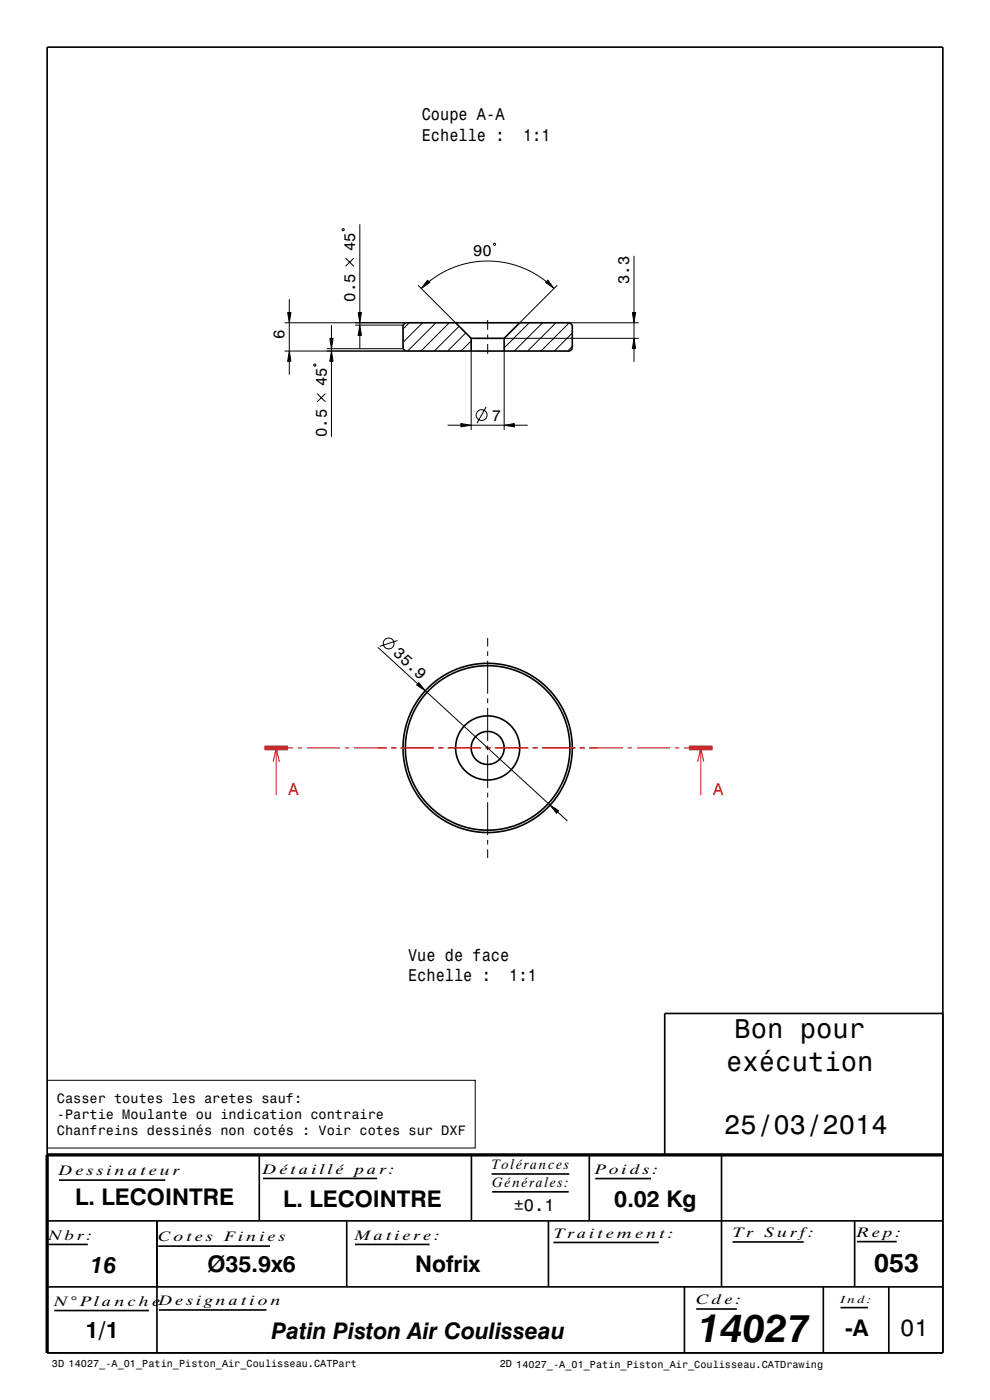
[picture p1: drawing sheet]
<svg xmlns="http://www.w3.org/2000/svg" width="210mm" height="297mm" viewBox="0 0 210 297" stroke-linecap="round" stroke-linejoin="round" font-family="sans-serif">
<g fill="none" stroke="#000" stroke-width=".21">
<path d="M72.6 48.6l.3-.1 .1 .3-.3 .2zM73.3 54.7l1.7 1.8M75 54.7l-1.7 1.8M76.3 47.6v18.7M90.7 59.4l.5 .5-1.8 1.3zM91 59.8l2.8-1.9 3.2-1.5 3.2-.7 3.2-.3 3.2 .2 3.4 .9 3.2 1.4 2.7 1.9M104.8 51.6l.3 .2-.1 .3-.3-.2zM116.2 59.4l1.3 1.8-1.8-1.3zM134.5 54.3v12M60.4 74.5h25.6M60.4 68.5h25.6M61 66.3h.7l-.3 2.2z"/>
<path d="M61.4 74.5l.3 2.1h-.7zM61.4 63.5v2.8M61.4 68.5v6M61.4 76.6v2.9M66.5 77.4l.4-.2 .1 .3-.3 .2zM69.3 74h16.2M70 71.8h.7l-.4 2.2zM70.3 74.5l.4 2.1h-.7zM70.3 69v2.8M70.3 74v.5M70.3 76.6v16.1M75.3 69h10.2"/>
<path d="M76 66.3h.7l-.4 2.2zM76.3 69l.4 2.1h-.7zM76.3 68.5v.5M76.3 71.1v2.9M86.8 68.5l-1.3 1.3M88.7 60.5l7.9 8M89.6 68.5l-4.1 4.1M92.5 68.5l-6 6M95.3 68.5l-6 6M97.4 69.2l-5.3 5.3M98.8 70.6l-3.8 3.9M99.9 72.3l-2.1 2.2"/>
<path d="M99.9 74.5v16.7M103.4 67.9v2.1M103.4 71v1M103.4 73v2.1M106.9 74.5v16.7M106.9 71.8h28.6M112.3 68.5l-5.4 5.3M115.1 68.5l-6 6M117.9 68.5l-6 6M118.2 60.5l-8 8M120.8 68.5l-6 6M120.9 68.5h14.6"/>
<path d="M121.4 73.5l-1 1M121.4 70.7l-3.8 3.8M134.1 66.3h.7l-.3 2.2zM134.5 71.8l.3 2.1h-.7zM134.5 68.5v3.3M134.5 73.9v2.9M67.3 83.5l1.7 1.7M69 83.5l-1.7 1.7M94.9 90.2h2.9M97.8 89.9l2.1 .3-2.1 .4zM99.9 90.2h7M103.1 86.3l-1.9 3.5"/>
<path d="M106.9 90.2l2.2-.3v.7zM109.1 90.2h2.8M80.1 137.3l8.5 7.8M84.3 135.9l-3.8 1.2M103.4 135.3v1.9M103.4 138.2v1M80.1 158.7h1.8M82.9 158.7h1M84.9 158.7h7M88.8 144.8l1.4 1.7-1.8-1.2zM90.2 146.5l26.5 24.3M92.9 158.7h1"/>
<path d="M94.9 158.7h7M102.9 158.7h1M103.4 140.2v7M103.4 148.2v1M103.4 150.2v7M103.4 158.2v1M104.9 158.7h7M112.9 158.7h1M114.9 158.7h7M122.9 158.7h1M124.9 158.7h1.9M103.4 160.2v7"/>
<path d="M103.4 168.2v1M103.4 170.2v7M103.4 178.2v1M116.7 170.8l1.8 1.2-.5 .5zM118.3 172.3l2.1 1.9M103.4 180.2v1.8M10.1 229.2h90.7v14.3h-90.7z"/>
<circle cx="102.2" cy="88.1" r="1.15"/>
<circle cx="82.4" cy="136.5" r="1.15"/>
</g>
<g fill="none" stroke="#000" stroke-width=".35">
<path d="M10 10h190v277h-190zM85.5 69l.5-.5h34.9l.5 .5v5l-.5 .5h-34.9l-.5-.5zM96.6 68.5l3.3 3.3M99.9 71.8h7M99.9 71.8v2.7M106.9 71.8v2.7M110.2 68.5l-3.3 3.3M200 215h-59v30M10 259h190M12.5 250.4h22.5M33.3 259v28M55 245v13.9"/>
<path d="M55.8 250h24.2M73.6 259.1v13.9M100 245v13.9M104.3 249.1h16.5M104.4 252.8h16.2M116.3 259.1v13.9M125 244.9v14M126.3 250h11.8M153 245v28M181.3 259v14M10 273h190M10.3 264h8.3"/>
<path d="M11.5 278h20.1M33.6 264.4h23.7M33.7 277.9h22.8M75.3 264h15.8M117.4 263.6h22.3M145.2 273v14M147.7 277.7h8.6M155.4 263.5h15.1M174.6 273v14M178.3 277.4h5.8M181.8 263.4h8.4M188.5 273v14"/>
<circle cx="103.4" cy="158.7" r="3.5"/>
<circle cx="103.4" cy="158.7" r="17.4"/>
<circle cx="103.4" cy="158.7" r="6.8"/>
<circle cx="103.4" cy="158.7" r="17.9"/>
</g>
<path d="M200 245h-190v42" fill="none" stroke="#000" stroke-width=".7" stroke-linecap="butt"/>
<path d="M56.1 158.7h5M146.1 158.7h5" fill="none" stroke="#f00" stroke-width="1" stroke-linecap="butt"/>
<g fill="none" stroke="#f00" stroke-width=".21">
<path d="M58.6 158.7v10M61.1 158.7h1M63.1 158.7h1M65.1 158.7h7M73.1 158.7h1M75.1 158.7h7M83.1 158.7h1M85.1 158.7h7M93.1 158.7h1M95.1 158.7h7M103.1 158.7h1M105.1 158.7h7"/>
<path d="M113.1 158.7h1M115.1 158.7h7M123.1 158.7h1M125.1 158.7h7M133.1 158.7h1M135.1 158.7h7M143.1 158.7h1M145.1 158.7h1M148.6 158.7v10M57.9 161.6l.7-2.9 .6 2.9M148 161.6l.6-2.9 .7 2.9"/>
</g>
<g fill="#000">
<path d="M90.7 59.4l.5 .5-1.8 1.3z" fill-rule="evenodd"/>
<path d="M116.2 59.4l1.3 1.8-1.8-1.3z" fill-rule="evenodd"/>
<path d="M61 66.3h.7l-.3 2.2z" fill-rule="evenodd"/>
<path d="M61.4 74.5l.3 2.1h-.7z" fill-rule="evenodd"/>
<path d="M70 71.8h.7l-.4 2.2z" fill-rule="evenodd"/>
<path d="M70.3 74.5l.4 2.1h-.7z" fill-rule="evenodd"/>
<path d="M76 66.3h.7l-.4 2.2z" fill-rule="evenodd"/>
<path d="M76.3 69l.4 2.1h-.7z" fill-rule="evenodd"/>
<path d="M134.1 66.3h.7l-.3 2.2z" fill-rule="evenodd"/>
<path d="M134.5 71.8l.3 2.1h-.7z" fill-rule="evenodd"/>
<path d="M97.8 89.9l2.1 .3-2.1 .4z" fill-rule="evenodd"/>
<path d="M106.9 90.2l2.2-.3v.7z" fill-rule="evenodd"/>
<path d="M88.8 144.8l1.4 1.7-1.8-1.2z" fill-rule="evenodd"/>
<path d="M116.7 170.8l1.8 1.2-.5 .5z" fill-rule="evenodd"/>
</g>
<text font-size="8.3" x="148.1" y="284.7">14027</text>
<g font-size="5.8">
<text x="155.8" y="220.2">Bon pour</text>
<text x="154.1" y="227.1">exécution</text>
<text x="153.6" y="240.6">25/03/2014</text>
</g>
<text font-size="5.6" x="185.5" y="269.9">053</text>
<text font-size="5" x="190.9" y="283.3">01</text>
<g font-size="4.9">
<text x="16" y="255.6">L. LECOINTRE</text>
<text x="60" y="256">L. LECOINTRE</text>
<text x="130.3" y="256">0.02 Kg</text>
<text x="44" y="269.7">Ø35.9x6</text>
<text x="88.1" y="269.7">Nofrix</text>
<text x="19.2" y="270">16</text>
<text x="18.2" y="283.9">1/1</text>
<text x="57.6" y="284">Patin Piston Air Coulisseau</text>
<text x="179.3" y="283.4">-A</text>
</g>
<g font-size="3.6">
<text x="89.5" y="25.6">Coupe A-A</text>
<text x="89.5" y="29.9">Echelle :</text>
<text x="110.9" y="29.9">1:1</text>
<text x="86.6" y="203.8">Vue de face</text>
<text x="86.6" y="208.1">Echelle :</text>
<text x="108" y="208.1">1:1</text>
<text x="109" y="257">±0.1</text>
</g>
<g font-size="3.6" fill="#f00">
<text x="61.2" y="168.6">A</text>
<text x="151.3" y="168.6">A</text>
</g>
<g font-size="3.3">
<text x="75.3" y="53.2" transform="rotate(-90 75.3 53.2)">45</text>
<text x="100.4" y="54.4" transform="rotate(-1 100.4 54.4)">90</text>
<text x="75.3" y="64" transform="rotate(-90 75.3 64)">0.5</text>
<text x="133.5" y="60.3" transform="rotate(-90 133.5 60.3)">3.3</text>
<text x="60.4" y="71.9" transform="rotate(-90 60.4 71.9)">6</text>
<text x="69.3" y="82" transform="rotate(-90 69.3 82)">45</text>
<text x="104.3" y="89.2">7</text>
<text x="69.3" y="92.7" transform="rotate(-90 69.3 92.7)">0.5</text>
<text x="83.3" y="138.8" transform="rotate(43 83.3 138.8)">35.9</text>
</g>
<g font-size="2.9">
<text x="12.1" y="234">Casser toutes les aretes sauf:</text>
<text x="12.1" y="237.4">-Partie Moulante ou indication contraire</text>
<text x="12.1" y="240.9">Chanfreins dessinés non cotés : Voir cotes sur DXF</text>
<text x="12.5" y="249.4">D e s s i n a t e u r</text>
<text x="55.8" y="249">D é t a i l l é</text>
<text x="75.3" y="249">pa r :</text>
<text x="104.3" y="248.1">Tolérances</text>
<text x="104.4" y="251.8">Générales:</text>
<text x="126.3" y="249">Po i d s :</text>
<text x="10.3" y="263">Nb r :</text>
<text x="33.6" y="263.4">C o t e s</text>
<text x="47.6" y="263.4">Fi n i e s</text>
<text x="75.3" y="263">Ma t i e r e :</text>
<text x="117.4" y="262.6">Tr a i t e m e n t :</text>
<text x="155.4" y="262.5">Tr</text>
<text x="162.2" y="262.5">S u r f:</text>
<text x="181.8" y="262.4">R e p:</text>
<text x="11.5" y="277">N° Pl a n c h e</text>
<text x="33.7" y="276.9">D e s i gn a t i o n</text>
<text x="147.7" y="276.7">C d e :</text>
</g>
<g font-size="2.2">
<text x="178.3" y="276.4">In d :</text>
<text x="11" y="290.1">3D 14027_-A_01_Patin_Piston_Air_Coulisseau.CATPart</text>
<text x="106" y="290.1">2D 14027_-A_01_Patin_Piston_Air_Coulisseau.CATDrawing</text>
</g>
</svg>
